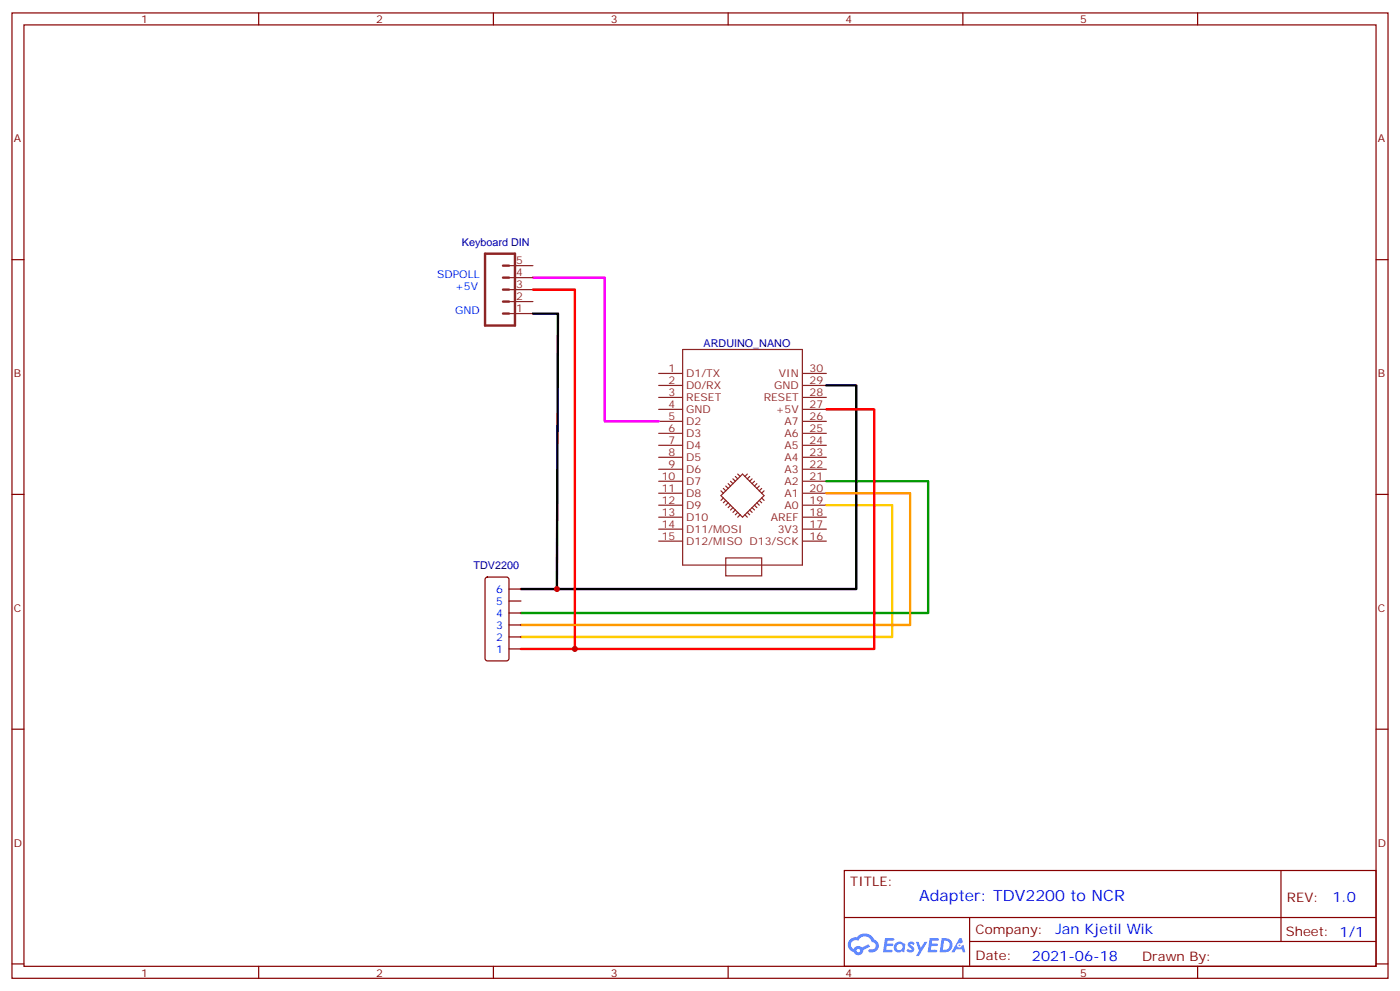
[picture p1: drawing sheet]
<svg xmlns="http://www.w3.org/2000/svg" width="412mm" height="292mm" viewBox="0 0 412 292" stroke-linecap="round" stroke-linejoin="round" font-family="sans-serif">
<g fill="none" stroke="#870000" stroke-width=".35">
<path d="M3.5 3.8h405.4v284.3h-405.4zM7.1 7.3h398.2v277.3h-398.2zM76.2 3.8v3.5M145.3 3.8v3.5M214.5 3.8v3.5M283.6 3.8v3.5M352.8 3.8v3.5M3.5 76.5h3.6M405.3 76.5h3.6M3.5 145.6h3.6M405.3 145.6h3.6M3.5 214.8h3.6"/>
<path d="M405.3 214.8h3.6M248.7 256.4h156.6v28.2h-156.6zM377.3 256.4v20.9M248.7 270.2h156.5M285.6 277.3h119.6M285.6 270.2v14.2M3.5 283.9h3.6M76.2 284.6v3.5M145.3 284.6v3.5M214.5 284.6v3.5M283.6 284.6v3.5M352.8 284.6v3.5"/>
<path d="M405.3 283.9h3.6"/>
</g>
<g fill="#5487ff">
<path d="M267.7 277.6a1.22 1.22 0 0 1 1.7 .2l-.4 .6a.47 .47 0 0 0-.3-.4 .47 .47 0 0 0-.5 .2l.1 .2a1.14 1.14 0 0 1 .8 1.8 1.14 1.14 0 0 1-1.9 0l-.2-.2 .5-.6 .7 .5a.29 .29 0 0 0 .3-.3 .29 .29 0 0 0-.2-.3 1.04 1.04 0 0 1-.6-1.7z"/>
<path d="M260.7 276.3h2.4l.3 .2-.2 .5-1.8 .1-.1 .8h1.5l.3 .4-.3 .4h-1.6l-.2 1.1h1.7l.2 .3-.2 .3-2.6 .1z"/>
<path d="M273.8 276.3h2.4l.3 .2-.1 .5-1.8 .1-.2 .8h1.6l.3 .4-.4 .4h-1.6l-.1 1.1h1.7l.2 .3-.2 .3-2.6 .1z"/>
<path d="M282.6 276.3h.7l.3 1.3-.6 .3a.69 .69 0 0 0-1 .3 .69 .69 0 0 0 .4 .9 .69 .69 0 0 0 .9-.6l.5-.2 .6 2.2h-.8l-.2-.9h-1.8l-.5 .9h-.8z"/>
<path d="M269.8 277.4h.8l.6 1.8 1.1-1.8h.9l-2.6 4.2h-.8l.9-1.5z"/>
<path d="M277.4 276.3l-.6 4.2h1.3a2.11 2.11 0 0 0 2.5-2.1 2.11 2.11 0 0 0-2.5-2.1zM278.1 277.1a1.39 1.39 0 0 1 1.7 1.4 1.39 1.39 0 0 1-1.8 1.3h-.3z"/>
<path d="M263.7 277.9a1.54 1.54 0 0 0-.1 2.2 1.54 1.54 0 0 0 2.2 .1l.6 .3 .3-2.3-.2-.3h-.4a1.49 1.49 0 0 0-2.4 0zM264 278.9a.94 .94 0 0 1 1.8 0 .94 .94 0 0 1-1.8 0z"/>
<path d="M250.4 276.7a2.18 2.18 0 0 0 1.1 3.7 1.44 1.44 0 0 0 1.6 .9 1.44 1.44 0 0 0 1.2-1.4l2-1.1-.5-.7-1.9 1a1.47 1.47 0 0 0-2.4 .4 1.39 1.39 0 0 1-.7-1.9 1.39 1.39 0 0 1 2-.5 2.12 2.12 0 0 1 2.2-1.3 2.12 2.12 0 0 1 1.9 1.7 1.14 1.14 0 0 1 1.1 1.4 1.14 1.14 0 0 1-1.7 .7 .43 .43 0 0 0-.5 .4 .43 .43 0 0 0 .4 .5 1.98 1.98 0 0 0 2.5-1.2 1.98 1.98 0 0 0-1.2-2.6 3.1 3.1 0 0 0-5.3-.6l-.9 .1zM252.3 280a.55 .55 0 0 1 1.1 0 .55 .55 0 0 1-1.1 0z"/>
<circle cx="282.6" cy="278.4" r=".26"/>
</g>
<g fill="none" stroke="#8c2424" stroke-width=".35">
<path d="M149.9 78.2h7.1M149.9 92.4h7.1M149.9 88.8h7.1M149.9 85.3h7.1M149.9 81.8h7.1M194 117.1h7.1M194 113.5h7.1M194 110h7.1M201.1 102.9h35.3v63.5h-35.3zM236.4 117.1h7M236.4 113.5h7M236.4 110h7"/>
<path d="M194 138.2h7.1M194 134.7h7.1M194 131.2h7.1M194 127.6h7.1M194 124.1h7.1M194 120.6h7.1M217.3 139.6l.7 .7M220.1 139.6l-.7 .7M236.4 138.2h7M236.4 134.7h7M236.4 131.2h7M236.4 127.6h7"/>
<path d="M236.4 124.1h7M236.4 120.6h7M194 155.9h7.1M194 152.3h7.1M194 148.8h7.1M194 145.3h7.1M194 141.7h7.1M194 159.4h7.1M212.4 146l6.3-6.4 6.4 6.4-6.4 6.3zM212.4 144.6l.7 .7M213.1 143.9l.7 .7M213.1 146.7l-.7 .7"/>
<path d="M213.8 143.2l.7 .7M213.8 147.4l-.7 .7M214.5 142.5l.7 .7M214.5 148.1l-.7 .7M215.2 141.7l.7 .8M215.2 148.8l-.7 .7M215.9 141l.7 .7M215.9 149.5l-.7 .7M216.6 150.2l-.7 .7M216.6 140.3l.7 .7M217.3 150.9l-.7 .7M218 151.6l-.7 .7"/>
<path d="M219.4 151.6l.7 .7M220.1 150.9l.7 .7M220.8 150.2l.7 .7M220.8 140.3l-.7 .7M221.5 149.5l.7 .7M221.5 141l-.7 .7M222.2 148.8l.8 .7M222.2 141.7l-.7 .8M223 148.1l.7 .7M223 142.5l-.8 .7M223.7 147.4l.7 .7M223.7 143.2l-.7 .7"/>
<path d="M224.4 146.7l.7 .7M224.4 143.9l-.7 .7M225.1 144.6l-.7 .7M236.4 155.9h7M236.4 152.3h7M236.4 148.8h7M236.4 145.3h7M236.4 141.7h7M236.4 159.4h7M213.8 164.3h10.6v5.3h-10.6z"/>
</g>
<path d="M243.4 148.8h19.4v38.8h-109.3" fill="none" stroke="#fc0" stroke-width=".71"/>
<path d="M243.4 141.7h30v38.9h-119.9" fill="none" stroke="#090" stroke-width=".71"/>
<path d="M157 92.4h7.4l-.4 81.1M243.4 113.5h8.8v60h-98.7" fill="none" stroke="#000" stroke-width=".71"/>
<path d="M157 81.8h21.2v42.3h15.8" fill="none" stroke="#f0f" stroke-width=".71"/>
<path d="M142.9 74.7h8.8v21.2h-8.8zM148.2 78.2h1.7M148.2 85.3h1.7M148.2 88.8h1.7M148.2 92.4h1.7M148.2 81.8h1.7" fill="none" stroke="#8c2424" stroke-width=".71"/>
<path d="M157 85.3h12.3v105.8M243.4 120.6h14.1v70.5h-104" fill="none" stroke="#f00" stroke-width=".71"/>
<path d="M243.4 145.3h24.7v38.8h-114.6" fill="none" stroke="#f90" stroke-width=".71"/>
<path d="M143.1 170.2l.5-.2h5.6l.7 .4v23.6l-.4 .6-5.9 .1-.7-.5v-23.5zM149.9 177h3.6M149.9 173.5h3.6M149.9 191.1h3.6M149.9 187.6h3.6M149.9 184.1h3.6M149.9 180.6h3.6" fill="none" stroke="#870000" stroke-width=".35"/>
<g fill="#c00">
<circle cx="164" cy="173.5" r=".88"/>
<circle cx="169.3" cy="191.1" r=".88"/>
</g>
<text font-size="4.6" fill="#00f" x="270.8" y="265.4">Adapter: TDV2200 to NCR</text>
<g font-size="4.2" fill="#00f">
<text x="392.5" y="265.7">1.0</text>
<text x="310.9" y="275.2">Jan Kjetil Wik</text>
<text x="304" y="283">2021-06-18</text>
</g>
<g font-size="3.9" fill="#800">
<text x="250.5" y="261">TITLE:</text>
<text x="379.1" y="265.7">REV:</text>
<text x="287.4" y="275.2">Company:</text>
<text x="378.7" y="275.8">Sheet: 1/1</text>
<text x="287.4" y="282.9">Date:</text>
<text x="336.4" y="282.9">Drawn By:</text>
</g>
<g font-size="3.2" fill="#800">
<text x="41.6" y="6.8">1</text>
<text x="110.8" y="6.8">2</text>
<text x="179.9" y="6.8">3</text>
<text x="249.1" y="6.8">4</text>
<text x="318.2" y="6.8">5</text>
<text x="4.1" y="41.9">A</text>
<text x="405.9" y="41.9">A</text>
<text x="4.1" y="111.1">B</text>
<text x="405.9" y="111.1">B</text>
<text x="4.1" y="180.2">C</text>
<text x="405.9" y="180.2">C</text>
<text x="4.1" y="249.3">D</text>
<text x="405.9" y="249.3">D</text>
<text x="41.6" y="287.6">1</text>
<text x="110.8" y="287.6">2</text>
<text x="179.9" y="287.6">3</text>
<text x="249.1" y="287.6">4</text>
<text x="318.2" y="287.6">5</text>
</g>
<g font-size="3.2" fill="#000080">
<text x="136.1" y="72.3">Keyboard DIN</text>
<text x="207.3" y="102.3">ARDUINO_NANO</text>
<text x="139.5" y="167.6">TDV2200</text>
</g>
<g font-size="3.2" fill="#8d2323">
<text x="152" y="77.9">5</text>
<text x="152" y="81.4">4</text>
<text x="152" y="88.5">2</text>
<text x="152" y="84.9">3</text>
<text x="152" y="92">1</text>
<text x="196.9" y="113.2">2</text>
<text x="196.9" y="109.6">1</text>
<text x="202.1" y="111.1">D1/TX</text>
<text x="229.4" y="111.1">VIN</text>
<text x="238.5" y="109.6">30</text>
<text x="238.5" y="113.2">29</text>
<text x="196.9" y="116.7">3</text>
<text x="202.1" y="118.1">RESET</text>
<text x="202.1" y="114.6">D0/RX</text>
<text x="225" y="118.1">RESET</text>
<text x="228" y="114.6">GND</text>
<text x="238.5" y="116.7">28</text>
<text x="196.9" y="123.8">5</text>
<text x="196.9" y="120.2">4</text>
<text x="202.1" y="125.2">D2</text>
<text x="202.1" y="121.6">GND</text>
<text x="228.5" y="121.6">+5V</text>
<text x="231.1" y="125.2">A7</text>
<text x="238.5" y="120.2">27</text>
<text x="238.5" y="123.8">26</text>
<text x="196.9" y="130.8">7</text>
<text x="196.9" y="127.3">6</text>
<text x="202.1" y="128.7">D3</text>
<text x="231.1" y="128.7">A6</text>
<text x="238.5" y="127.3">25</text>
<text x="238.5" y="130.8">24</text>
<text x="196.9" y="137.9">9</text>
<text x="196.9" y="134.3">8</text>
<text x="202.1" y="135.7">D5</text>
<text x="202.1" y="132.2">D4</text>
<text x="231.1" y="132.2">A5</text>
<text x="231.1" y="135.7">A4</text>
<text x="238.5" y="134.3">23</text>
<text x="238.5" y="137.9">22</text>
<text x="194.9" y="141.4">10</text>
<text x="202.1" y="142.8">D7</text>
<text x="202.1" y="139.3">D6</text>
<text x="231.1" y="139.3">A3</text>
<text x="231.1" y="142.8">A2</text>
<text x="238.5" y="141.4">21</text>
<text x="194.9" y="148.4">12</text>
<text x="194.9" y="144.9">11</text>
<text x="202.1" y="149.9">D9</text>
<text x="202.1" y="146.3">D8</text>
<text x="231.1" y="146.3">A1</text>
<text x="231.1" y="149.9">A0</text>
<text x="238.5" y="144.9">20</text>
<text x="238.5" y="148.4">19</text>
<text x="194.9" y="155.5">14</text>
<text x="194.9" y="152">13</text>
<text x="202.1" y="153.4">D10</text>
<text x="227.1" y="153.4">AREF</text>
<text x="238.5" y="152">18</text>
<text x="238.5" y="155.5">17</text>
<text x="194.9" y="159">15</text>
<text x="202.1" y="156.9">D11/MOSI</text>
<text x="202.1" y="160.4">D12/MISO D13/SCK</text>
<text x="229.1" y="156.9">3V3</text>
<text x="238.5" y="159">16</text>
</g>
<g font-size="3.2" fill="#00f">
<text x="128.8" y="81.8">SDPOLL</text>
<text x="134.1" y="85.3">+5V</text>
<text x="134.1" y="92.4">GND</text>
<text x="146.2" y="178.1">5</text>
<text x="146.2" y="174.6">6</text>
<text x="146.2" y="185.1">3</text>
<text x="146.2" y="181.6">4</text>
<text x="146.2" y="188.7">2</text>
<text x="146.2" y="192.2">1</text>
</g>
</svg>
